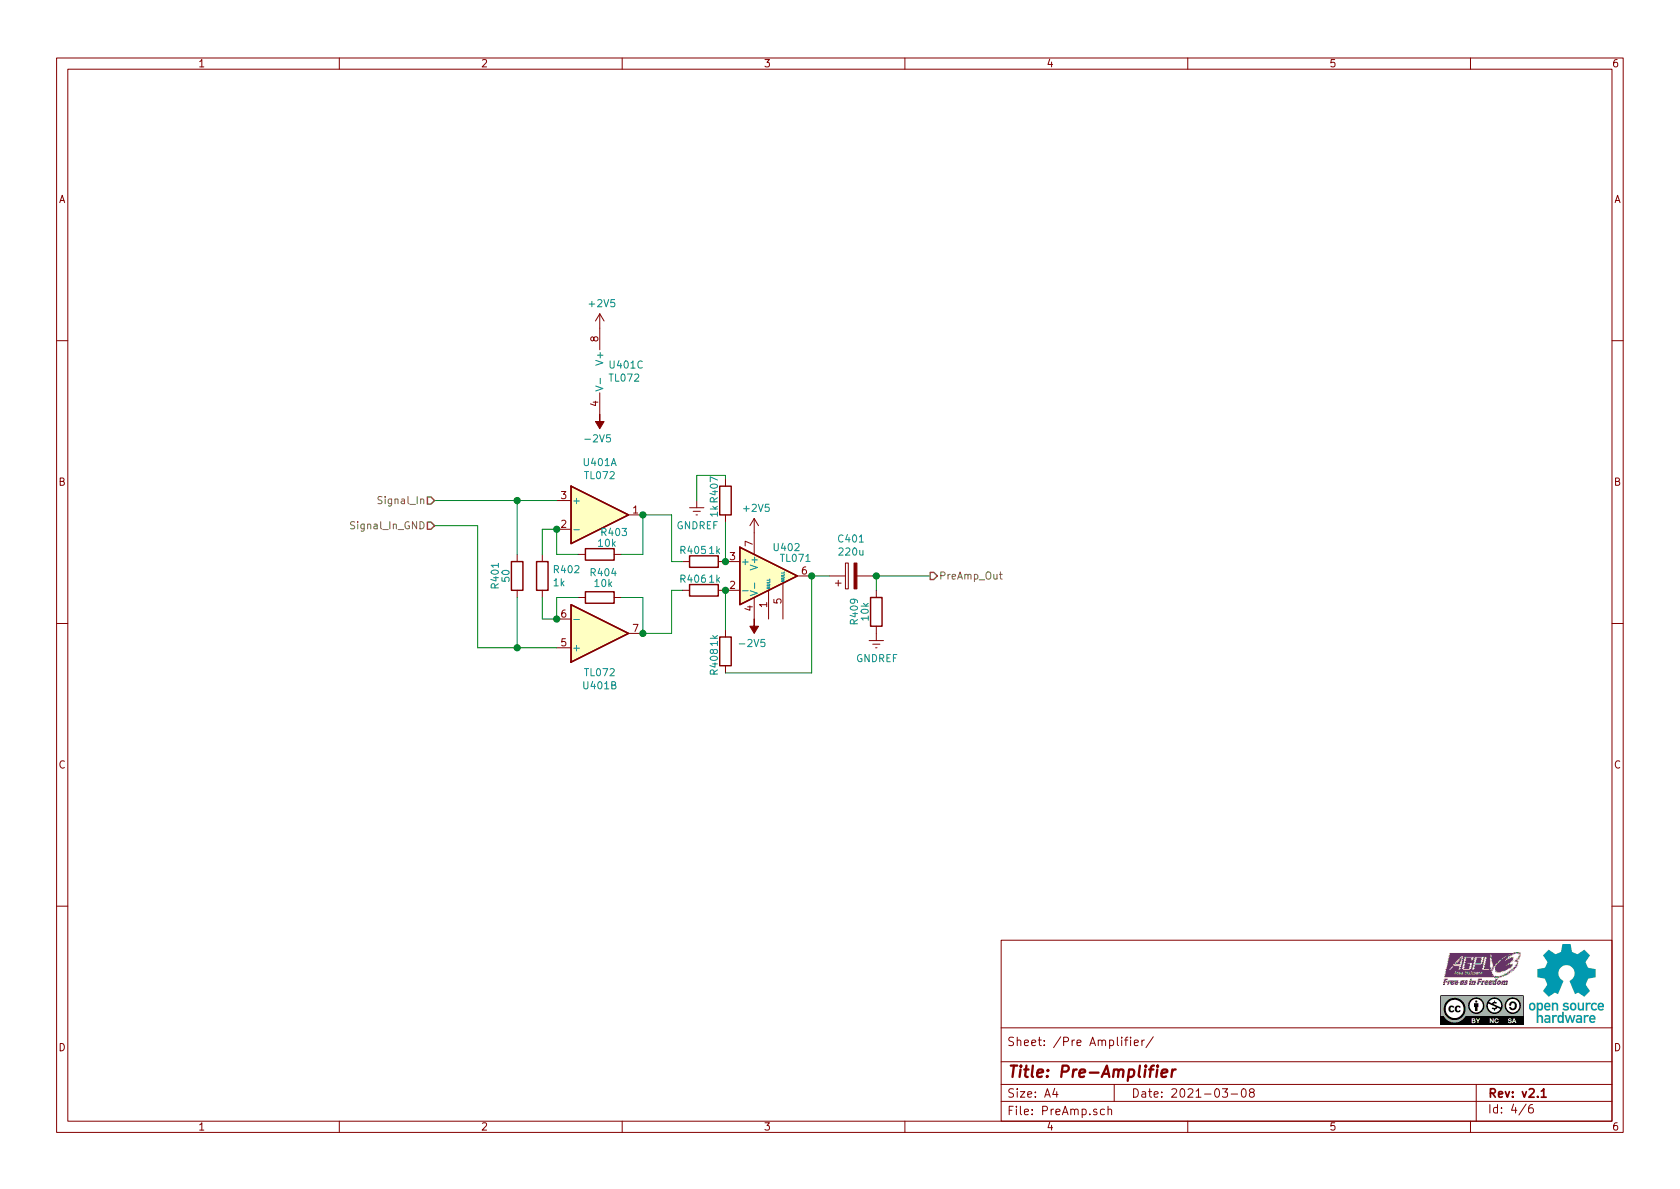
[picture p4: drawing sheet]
EESchema Schematic File Version 4
EELAYER 30 0
EELAYER END
$Descr A4 11693 8268
encoding utf-8
Sheet 4 6
Title "Pre-Amplifier"
Date "2021-03-08"
Rev "v2.1"
Comp ""
Comment1 ""
Comment2 ""
Comment3 ""
Comment4 ""
$EndDescr
$Comp
L power:+2V5 #PWR?
U 1 1
P 4175 2275
AR Path="/60453FC1" Ref="#PWR?"  Part="1" 
AR Path="/6043822C/60453FC1" Ref="#PWR0401"  Part="1" 
F 0 "#PWR0401" H 4175 2125 50  0001 C CNN
F 1 "+2V5" H 4190 2448 50  0000 C CNN
F 2 "" H 4175 2275 50  0001 C CNN
F 3 "" H 4175 2275 50  0001 C CNN
	1    4175 2275
	1    0    0    -1  
$EndComp
$Comp
L Amplifier_Operational:TL072 U?
U 1 1
P 4175 3575
AR Path="/60453FC7" Ref="U?"  Part="1" 
AR Path="/6043822C/60453FC7" Ref="U401"  Part="1" 
F 0 "U401" H 4175 3942 50  0000 C CNN
F 1 "TL072" H 4175 3851 50  0000 C CNN
F 2 "" H 4175 3575 50  0001 C CNN
F 3 "http://www.ti.com/lit/ds/symlink/tl071.pdf" H 4175 3575 50  0001 C CNN
	1    4175 3575
	1    0    0    -1  
$EndComp
$Comp
L Amplifier_Operational:TL072 U?
U 3 1
P 4275 2575
AR Path="/60453FCD" Ref="U?"  Part="3" 
AR Path="/6043822C/60453FCD" Ref="U401"  Part="3" 
F 0 "U401" H 4233 2621 50  0000 L CNN
F 1 "TL072" H 4233 2530 50  0000 L CNN
F 2 "" H 4275 2575 50  0001 C CNN
F 3 "http://www.ti.com/lit/ds/symlink/tl071.pdf" H 4275 2575 50  0001 C CNN
	3    4275 2575
	1    0    0    -1  
$EndComp
$Comp
L Amplifier_Operational:TL072 U?
U 2 1
P 4175 4400
AR Path="/60453FD3" Ref="U?"  Part="2" 
AR Path="/6043822C/60453FD3" Ref="U401"  Part="2" 
F 0 "U401" H 4175 4767 50  0000 C CNN
F 1 "TL072" H 4175 4676 50  0000 C CNN
F 2 "" H 4175 4400 50  0001 C CNN
F 3 "http://www.ti.com/lit/ds/symlink/tl071.pdf" H 4175 4400 50  0001 C CNN
	2    4175 4400
	1    0    0    1   
$EndComp
Wire Wire Line
	3775 3850 3775 3675
Wire Wire Line
	3775 3675 3875 3675
Wire Wire Line
	3775 4150 3775 4300
Wire Wire Line
	3775 4300 3875 4300
$Comp
L Device:R R?
U 1 1
P 4175 3850
AR Path="/60453FDD" Ref="R?"  Part="1" 
AR Path="/6043822C/60453FDD" Ref="R403"  Part="1" 
F 0 "R403" V 4325 3950 50  0000 C CNN
F 1 "10k" V 4250 3900 50  0000 C CNN
F 2 "" V 4105 3850 50  0001 C CNN
F 3 "~" H 4175 3850 50  0001 C CNN
	1    4175 3850
	0    1    -1   0   
$EndComp
$Comp
L Device:R R?
U 1 1
P 4175 4150
AR Path="/60453FE3" Ref="R?"  Part="1" 
AR Path="/6043822C/60453FE3" Ref="R404"  Part="1" 
F 0 "R404" V 4000 4175 50  0000 C CNN
F 1 "10k" V 4075 4175 50  0000 C CNN
F 2 "" V 4105 4150 50  0001 C CNN
F 3 "~" H 4175 4150 50  0001 C CNN
	1    4175 4150
	0    1    1    0   
$EndComp
Wire Wire Line
	4025 3850 3875 3850
Connection ~ 3875 3675
Wire Wire Line
	3875 3850 3875 3675
Wire Wire Line
	4325 3850 4475 3850
Wire Wire Line
	4475 3850 4475 3575
Wire Wire Line
	4025 4150 3875 4150
Connection ~ 3875 4300
Wire Wire Line
	3875 4150 3875 4300
Wire Wire Line
	4325 4150 4475 4150
Wire Wire Line
	4475 4150 4475 4400
Connection ~ 4475 3575
Wire Wire Line
	4475 3575 4675 3575
Connection ~ 4475 4400
Wire Wire Line
	4475 4400 4675 4400
Wire Wire Line
	4675 4100 4675 4400
$Comp
L power:GNDREF #PWR?
U 1 1
P 4850 3475
AR Path="/60454002" Ref="#PWR?"  Part="1" 
AR Path="/6043822C/60454002" Ref="#PWR0403"  Part="1" 
F 0 "#PWR0403" H 4850 3225 50  0001 C CNN
F 1 "GNDREF" H 4855 3302 50  0000 C CNN
F 2 "" H 4850 3475 50  0001 C CNN
F 3 "" H 4850 3475 50  0001 C CNN
	1    4850 3475
	1    0    0    -1  
$EndComp
$Comp
L Device:R R?
U 1 1
P 3775 4000
AR Path="/6045400A" Ref="R?"  Part="1" 
AR Path="/6043822C/6045400A" Ref="R402"  Part="1" 
F 0 "R402" H 3845 4046 50  0000 L CNN
F 1 "1k" H 3845 3955 50  0000 L CNN
F 2 "" V 3705 4000 50  0001 C CNN
F 3 "~" H 3775 4000 50  0001 C CNN
	1    3775 4000
	1    0    0    -1  
$EndComp
$Comp
L Device:R R?
U 1 1
P 3600 4000
AR Path="/60454010" Ref="R?"  Part="1" 
AR Path="/6043822C/60454010" Ref="R401"  Part="1" 
F 0 "R401" V 3750 4100 50  0000 R CNN
F 1 "50" V 3675 4050 50  0000 R CNN
F 2 "" V 3530 4000 50  0001 C CNN
F 3 "~" H 3600 4000 50  0001 C CNN
	1    3600 4000
	-1   0    0    -1  
$EndComp
$Comp
L Device:R R?
U 1 1
P 4900 3900
AR Path="/60454024" Ref="R?"  Part="1" 
AR Path="/6043822C/60454024" Ref="R405"  Part="1" 
F 0 "R405" V 4975 3825 50  0000 C CNN
F 1 "1k" V 4975 3975 50  0000 C CNN
F 2 "" V 4830 3900 50  0001 C CNN
F 3 "~" H 4900 3900 50  0001 C CNN
	1    4900 3900
	0    1    -1   0   
$EndComp
$Comp
L Device:R R?
U 1 1
P 4900 4100
AR Path="/6045402A" Ref="R?"  Part="1" 
AR Path="/6043822C/6045402A" Ref="R406"  Part="1" 
F 0 "R406" V 4975 4025 50  0000 C CNN
F 1 "1k" V 4975 4175 50  0000 C CNN
F 2 "" V 4830 4100 50  0001 C CNN
F 3 "~" H 4900 4100 50  0001 C CNN
	1    4900 4100
	0    1    -1   0   
$EndComp
Wire Wire Line
	4750 3900 4675 3900
Wire Wire Line
	4675 3900 4675 3575
Wire Wire Line
	4750 4100 4675 4100
$Comp
L Device:R R?
U 1 1
P 5050 4525
AR Path="/60454033" Ref="R?"  Part="1" 
AR Path="/6043822C/60454033" Ref="R408"  Part="1" 
F 0 "R408" V 5125 4450 50  0000 C CNN
F 1 "1k" V 5125 4600 50  0000 C CNN
F 2 "" V 4980 4525 50  0001 C CNN
F 3 "~" H 5050 4525 50  0001 C CNN
	1    5050 4525
	-1   0    0    -1  
$EndComp
$Comp
L Amplifier_Operational:TL071 U?
U 1 1
P 5350 4000
AR Path="/60454039" Ref="U?"  Part="1" 
AR Path="/6043822C/60454039" Ref="U402"  Part="1" 
F 0 "U402" H 5375 4200 50  0000 L CNN
F 1 "TL071" H 5425 4125 50  0000 L CNN
F 2 "" H 5400 4050 50  0001 C CNN
F 3 "http://www.ti.com/lit/ds/symlink/tl071.pdf" H 5500 4150 50  0001 C CNN
	1    5350 4000
	1    0    0    -1  
$EndComp
Connection ~ 5050 4100
Wire Wire Line
	5050 4375 5050 4100
Connection ~ 5050 3900
Wire Wire Line
	5050 3625 5050 3900
Wire Wire Line
	5050 4675 5650 4675
Wire Wire Line
	5650 4675 5650 4000
Wire Wire Line
	4850 3300 5050 3300
Wire Wire Line
	5050 3300 5050 3325
Wire Wire Line
	4850 3300 4850 3475
$Comp
L power:-2V5 #PWR?
U 1 1
P 4175 2875
AR Path="/60454050" Ref="#PWR?"  Part="1" 
AR Path="/6043822C/60454050" Ref="#PWR0402"  Part="1" 
F 0 "#PWR0402" H 4175 2975 50  0001 C CNN
F 1 "-2V5" H 4190 3048 50  0000 C CNN
F 2 "" H 4175 2875 50  0001 C CNN
F 3 "" H 4175 2875 50  0001 C CNN
	1    4175 2875
	-1   0    0    1   
$EndComp
$Comp
L power:+2V5 #PWR?
U 1 1
P 5250 3700
AR Path="/60454056" Ref="#PWR?"  Part="1" 
AR Path="/6043822C/60454056" Ref="#PWR0404"  Part="1" 
F 0 "#PWR0404" H 5250 3550 50  0001 C CNN
F 1 "+2V5" H 5265 3873 50  0000 C CNN
F 2 "" H 5250 3700 50  0001 C CNN
F 3 "" H 5250 3700 50  0001 C CNN
	1    5250 3700
	1    0    0    -1  
$EndComp
$Comp
L power:-2V5 #PWR?
U 1 1
P 5250 4300
AR Path="/6045405C" Ref="#PWR?"  Part="1" 
AR Path="/6043822C/6045405C" Ref="#PWR0405"  Part="1" 
F 0 "#PWR0405" H 5250 4400 50  0001 C CNN
F 1 "-2V5" H 5265 4473 50  0000 C CNN
F 2 "" H 5250 4300 50  0001 C CNN
F 3 "" H 5250 4300 50  0001 C CNN
	1    5250 4300
	-1   0    0    1   
$EndComp
Text HLabel 6475 4000 2    50   Output ~ 0
PreAmp_Out
Wire Wire Line
	6100 4000 6475 4000
Wire Wire Line
	3600 3475 3600 3850
Wire Wire Line
	3600 4150 3600 4500
Text HLabel 3025 3475 0    50   Input ~ 0
Signal_In
$Comp
L Device:R R?
U 1 1
P 5050 3475
AR Path="/6045403F" Ref="R?"  Part="1" 
AR Path="/6043822C/6045403F" Ref="R407"  Part="1" 
F 0 "R407" V 5125 3400 50  0000 C CNN
F 1 "1k" V 5125 3550 50  0000 C CNN
F 2 "" V 4980 3475 50  0001 C CNN
F 3 "~" H 5050 3475 50  0001 C CNN
	1    5050 3475
	-1   0    0    1   
$EndComp
Connection ~ 3600 3475
Wire Wire Line
	3600 3475 3875 3475
Wire Wire Line
	3600 4500 3875 4500
Wire Wire Line
	3025 3475 3600 3475
Text HLabel 3025 3650 0    50   Input ~ 0
Signal_In_GND
Wire Wire Line
	3025 3650 3325 3650
Wire Wire Line
	3325 3650 3325 4500
Wire Wire Line
	3325 4500 3600 4500
Connection ~ 3600 4500
$Comp
L Device:R R?
U 1 1
P 6100 4250
AR Path="/604227BF" Ref="R?"  Part="1" 
AR Path="/6043822C/604227BF" Ref="R409"  Part="1" 
F 0 "R409" V 6250 4250 50  0000 C CNN
F 1 "10k" V 6175 4250 50  0000 C CNN
F 2 "" V 6030 4250 50  0001 C CNN
F 3 "~" H 6100 4250 50  0001 C CNN
	1    6100 4250
	-1   0    0    -1  
$EndComp
$Comp
L Device:CP C401
U 1 1
P 5925 4000
F 0 "C401" V 6180 4000 50  0000 C CNN
F 1 "220u" V 6089 4000 50  0000 C CNN
F 2 "" H 5963 3850 50  0001 C CNN
F 3 "~" H 5925 4000 50  0001 C CNN
	1    5925 4000
	0    -1   -1   0   
$EndComp
Wire Wire Line
	6100 4100 6100 4000
Wire Wire Line
	6100 4000 6075 4000
Connection ~ 6100 4000
Wire Wire Line
	5775 4000 5650 4000
Connection ~ 5650 4000
$Comp
L power:GNDREF #PWR?
U 1 1
P 6100 4400
AR Path="/60428AB3" Ref="#PWR?"  Part="1" 
AR Path="/6043822C/60428AB3" Ref="#PWR0406"  Part="1" 
F 0 "#PWR0406" H 6100 4150 50  0001 C CNN
F 1 "GNDREF" H 6105 4227 50  0000 C CNN
F 2 "" H 6100 4400 50  0001 C CNN
F 3 "" H 6100 4400 50  0001 C CNN
	1    6100 4400
	1    0    0    -1  
$EndComp
$EndSCHEMATC
